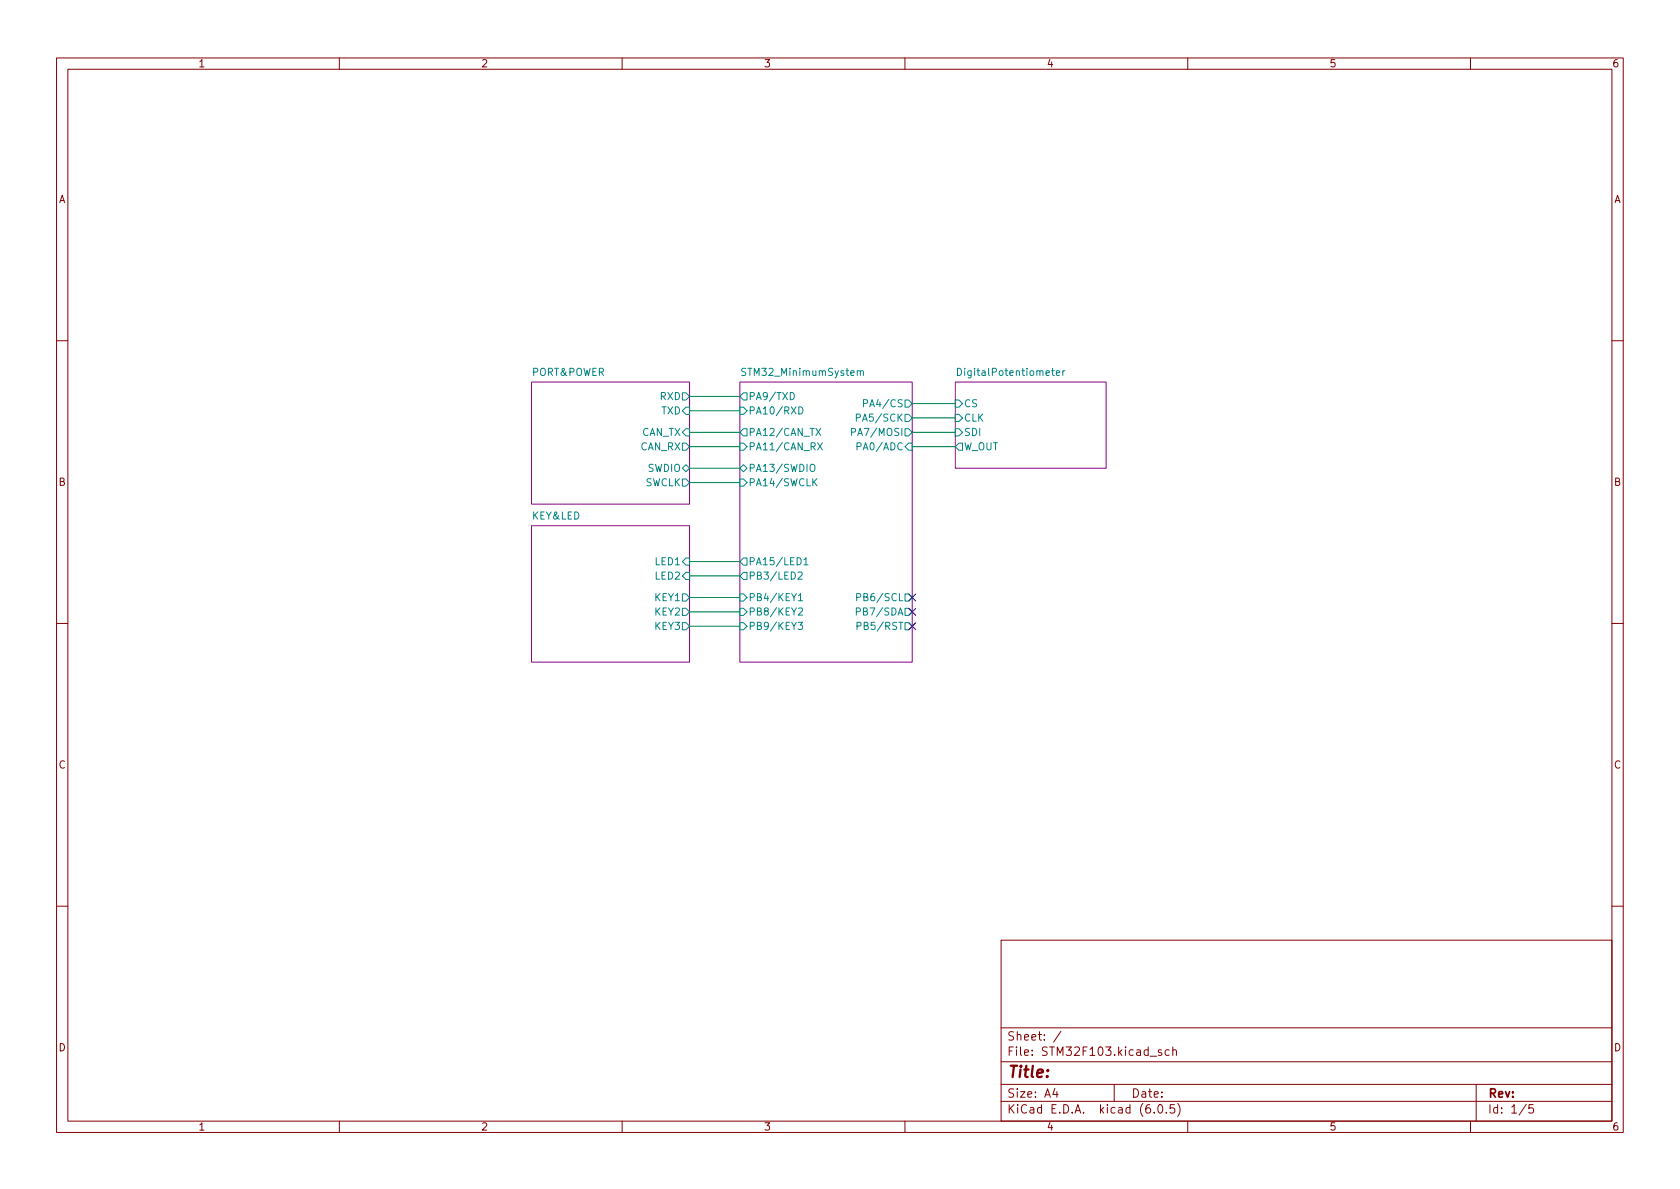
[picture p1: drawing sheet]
<svg xmlns="http://www.w3.org/2000/svg" width="297mm" height="210mm" viewBox="0 0 297 210" stroke-linecap="round" stroke-linejoin="round" font-family="sans-serif">
<g fill="none" stroke="#840000" stroke-width=".18">
<path d="M10 10.2h277v190.1h-277zM12 12.2h273v186.1h-273zM60 10.2v2M110 10.2v2M160 10.2v2M210 10.2v2M260 10.2v2M10 60.2h2M285 60.2h2M10 110.2h2M285 110.2h2M10 160.2h2"/>
<path d="M177 166.3h108v32h-108zM285 160.2h2M60 198.3v2M110 198.3v2M160 198.3v2M177 194.8h108M177 191.8h108M177 187.8h108M177 181.8h108M186.5 192.5l-.4 1h1M186.9 193v1M187.6 182.4l-1.3 1.9"/>
<path d="M197 191.8v3M203.4 186.8h1.1M204.1 196.7v.1M204.9 195.4l.2-.1a.81 .81 0 0 1 .6 .7 .81 .81 0 0 1-.3 .8h-.2a.81 .81 0 0 1-.6-.6 .81 .81 0 0 1 .3-.8zM205.4 185.7l-.4-.1-.2 .2 .1 .3 .5 .1v.4h-.6M206.2 196.7v.1M206.7 185.7l-.4-.1-.3 .3v.4l.1 .3h.6M207.4 185.8l.2-.2 .3 .1 .1 .9M207.4 185.1v1.5M207.6 195.3h-.7v.7l.2-.1 .5 .1 .1 .2-.1 .5-.2 .1-.5-.1M208.2 195.1a1.72 1.72 0 0 1 0 2.3M210 198.3v2"/>
<path d="M260 198.3v2M261 191.8v6.5M269.9 195.3l-1.3 1.9M271.1 195.3h-.7l-.1 .7 .2-.1 .5 .1 .2 .2-.1 .5-.2 .1-.6-.1"/>
</g>
<g fill="#fff" stroke="#fff" stroke-width=".18">
<path d="M130.8 67.6h30.5v49.5h-30.5z"/>
<path d="M94 93h27.9v24.1h-27.9z"/>
<path d="M94 67.6h27.9v21.5h-27.9z"/>
<path d="M168.9 67.6h26.7v15.2h-26.7z"/>
</g>
<path d="M94 67.6h27.9v21.5h-27.9zM130.8 67.6h30.5v49.5h-30.5zM168.9 67.6h26.7v15.2h-26.7zM94 93h27.9v24.1h-27.9z" fill="none" stroke="#840084" stroke-width=".18"/>
<g fill="none" stroke="#008484" stroke-width=".18">
<path d="M120.6 69.5h.7l.6 .6-.6 .6h-.7zM120.6 78.4h.7l.6 .6-.6 .6h-.7zM121.3 72h.6v1.3h-.6l-.7-.7zM121.3 75.8h.6v1.3h-.6l-.7-.7zM130.8 72h.6l.7 .6-.7 .7h-.6zM130.8 78.4h.6l.7 .6-.7 .6h-.6zM131.4 69.5h.7v1.2h-.7l-.6-.6zM131.4 75.8h.7v1.3h-.7l-.6-.7zM139.7 69.4a.64 .64 0 0 1 .8 .6 .64 .64 0 0 1-.8 .7zM141.2 71.9a.64 .64 0 0 1 .8 .7 .64 .64 0 0 1-.8 .6zM144.3 75.8l.8 1.2M144.6 78.3l.8 1.3"/>
<path d="M145.1 75.8l-.8 1.2M145.4 78.3l-.8 1.3M150.6 76.4h.6l.1-.2-.1-.3-.6-.1v1.2M151.4 73.9l.6-.1 .1-.2v-.3l-.7-.1v1.3M151.5 79l.6-.1 .2-.2-.1-.3-.7-.1v1.3M151.6 65.7l.2-.1h.3v.8M152.1 65.7l.2-.1h.3l.1 .8M152.7 71.3h.6l.1-.2-.1-.3-.6-.1v1.2M160 70.7h.7l.6 .7-.6 .6h-.7zM160 73.3h.7l.6 .6-.6 .6h-.7zM160 75.8h.7l.6 .6-.6 .7h-.7zM160.7 78.4h.6v1.2h-.6l-.7-.6z"/>
<path d="M168.9 70.7h.6l.7 .7-.7 .6h-.6zM168.9 75.8h.6l.7 .6-.7 .7h-.6zM168.9 73.3h.6l.7 .6-.7 .6h-.6zM169.3 65.1a.64 .64 0 0 1 .7 .7 .64 .64 0 0 1-.7 .6zM169.5 78.4h.7v1.2h-.7l-.6-.6zM186.8 66l.6-.1-.1-.3h-.3l-.2 .1v.6h.5M187.9 65.6v.8M188.3 65.6l-.4 .2M120.6 82.8l.7-.6 .6 .6-.6 .6zM120.6 84.7h.7l.6 .6-.6 .7h-.7zM121.3 98.7h.6v1.2h-.6l-.7-.6zM130.8 82.8l.6-.6 .7 .6-.7 .6z"/>
<path d="M130.8 84.7h.6l.7 .6-.7 .7h-.6zM131.4 98.7h.7v1.2h-.7l-.6-.6zM142.1 99l.4-.4v1.3M142.1 99.9h.8M143.3 82.3l.2-.2a.43 .43 0 0 1 .6 .4v.4a.42 .42 0 0 1-.4 .5 .42 .42 0 0 1-.5-.5zM143.9 85.2l.5 .7M144.4 84.6l-.7 .8M120.6 105h.7l.6 .7-.6 .6h-.7zM120.6 107.6h.7l.6 .6-.6 .6h-.7zM120.6 110.1h.7l.6 .6-.6 .7h-.7zM121.3 101.2h.6v1.3h-.6l-.7-.7zM130.8 105h.6l.7 .7-.7 .6h-.6z"/>
<path d="M130.8 110.1h.6l.7 .6-.7 .7h-.6zM130.8 107.6h.6l.7 .6-.7 .6h-.6zM131.4 101.2h.7v1.3h-.7l-.6-.7zM141.1 101.3l.5-.1 .2 .3-.7 .9h.7M141.1 110h.8l-.4 .5 .3 .1v.6l-.1 .1-.6-.1M141.2 105.3l.3-.3v1.2M141.2 107.6l.5-.1 .2 .4-.8 .9h.8M141.2 106.2h.7M151.4 108.2l.6-.1 .1-.2v-.3l-.7-.1v1.3M151.5 105.6h.6l.1-.2-.1-.3-.6-.1v1.2M151.5 110.7l.6-.1 .2-.1-.1-.3-.7-.2v1.3M160 105h.7l.6 .7-.6 .6h-.7z"/>
<path d="M160 107.6h.7l.6 .6-.6 .6h-.7zM160 110.1h.7l.6 .6-.6 .7h-.7z"/>
</g>
<g fill="none" stroke="#008400" stroke-width=".18">
<path d="M121.9 70.1h8.9M121.9 72.6h8.9M121.9 79h8.9M121.9 76.4h8.9M161.3 79h7.6M161.3 76.4h7.6M161.3 73.9h7.6M161.3 71.4h7.6M121.9 99.3h8.9M121.9 85.3h8.9M121.9 82.8h8.9M121.9 110.7h8.9"/>
<path d="M121.9 108.2h8.9M121.9 105.7h8.9M121.9 101.8h8.9"/>
</g>
<path d="M160.7 107.6l1.2 1.2M160.7 110.1l1.2 1.2M160.7 105l1.2 1.3M161.9 107.6l-1.2 1.2M161.9 110.1l-1.2 1.2M161.9 105l-1.2 1.3" fill="none" stroke="#000084" stroke-width=".18"/>
<text font-size="2.8" fill="#840000" x="178" y="190.6">Title:</text>
<g font-size="2.1" fill="#840000">
<text x="178" y="184">Sheet: /</text>
<text x="178" y="186.7">File: STM32F103.kicad_sch</text>
<text x="178" y="196.9">KiCad E.D.A. kicad (6.0.5)</text>
<text x="178" y="194.1">Size: A4</text>
<text x="200" y="194.1">Date:</text>
<text x="263" y="194.1">Rev:</text>
<text x="263" y="196.9">Id: 1/5</text>
</g>
<g font-size="1.8" fill="#840000">
<text x="35" y="11.9">1</text>
<text x="85" y="11.9">2</text>
<text x="135" y="11.9">3</text>
<text x="185" y="11.9">4</text>
<text x="235" y="11.9">5</text>
<text x="285" y="11.9">6</text>
<text x="10.3" y="35.9">A</text>
<text x="285.3" y="35.9">A</text>
<text x="10.3" y="85.9">B</text>
<text x="285.3" y="85.9">B</text>
<text x="10.3" y="135.9">C</text>
<text x="285.3" y="135.9">C</text>
<text x="10.3" y="185.9">D</text>
<text x="285.3" y="185.9">D</text>
<text x="35" y="199.9">1</text>
<text x="85" y="199.9">2</text>
<text x="135" y="199.9">3</text>
<text x="185" y="199.9">4</text>
<text x="235" y="199.9">5</text>
<text x="285" y="199.9">6</text>
</g>
<g font-size="1.8" fill="#008484">
<text x="94.1" y="66.5">PORT&amp;POWER</text>
<text x="116.7" y="70.7">RXD</text>
<text x="131.6" y="66.5">STM32_MinimumSystem</text>
<text x="132.3" y="70.7">PA9/TXD</text>
<text x="170" y="66.5">DigitalPotentiometer</text>
<text x="113.4" y="77.1">CAN_TX</text>
<text x="116.9" y="73.3">TXD</text>
<text x="132.3" y="73.3">PA10/RXD</text>
<text x="132.3" y="77.1">PA12/CAN_TX</text>
<text x="151.4" y="77.1">PA7/MOSI</text>
<text x="152.2" y="74.5">PA5/SCK</text>
<text x="153.4" y="72">PA4/CS</text>
<text x="170.4" y="72">CS</text>
<text x="170.4" y="77.1">SDI</text>
<text x="170.4" y="74.5">CLK</text>
<text x="113.2" y="79.6">CAN_RX</text>
<text x="114.5" y="83.4">SWDIO</text>
<text x="132.3" y="79.6">PA11/CAN_RX</text>
<text x="132.3" y="83.4">PA13/SWDIO</text>
<text x="152.1" y="79.6">PA0/ADC</text>
<text x="170.4" y="79.6">W_OUT</text>
<text x="114" y="86">SWCLK</text>
<text x="132.3" y="86">PA14/SWCLK</text>
<text x="94.1" y="91.9">KEY&amp;LED</text>
<text x="115.9" y="99.9">LED1</text>
<text x="132.3" y="99.9">PA15/LED1</text>
<text x="115.8" y="106.3">KEY1</text>
<text x="115.9" y="102.5">LED2</text>
<text x="132.3" y="102.5">PB3/LED2</text>
<text x="132.3" y="106.3">PB4/KEY1</text>
<text x="152.4" y="106.3">PB6/SCL</text>
<text x="115.8" y="108.8">KEY2</text>
<text x="115.8" y="111.4">KEY3</text>
<text x="132.3" y="111.4">PB9/KEY3</text>
<text x="132.3" y="108.8">PB8/KEY2</text>
<text x="152.2" y="108.8">PB7/SDA</text>
<text x="152.4" y="111.4">PB5/RST</text>
</g>
</svg>
